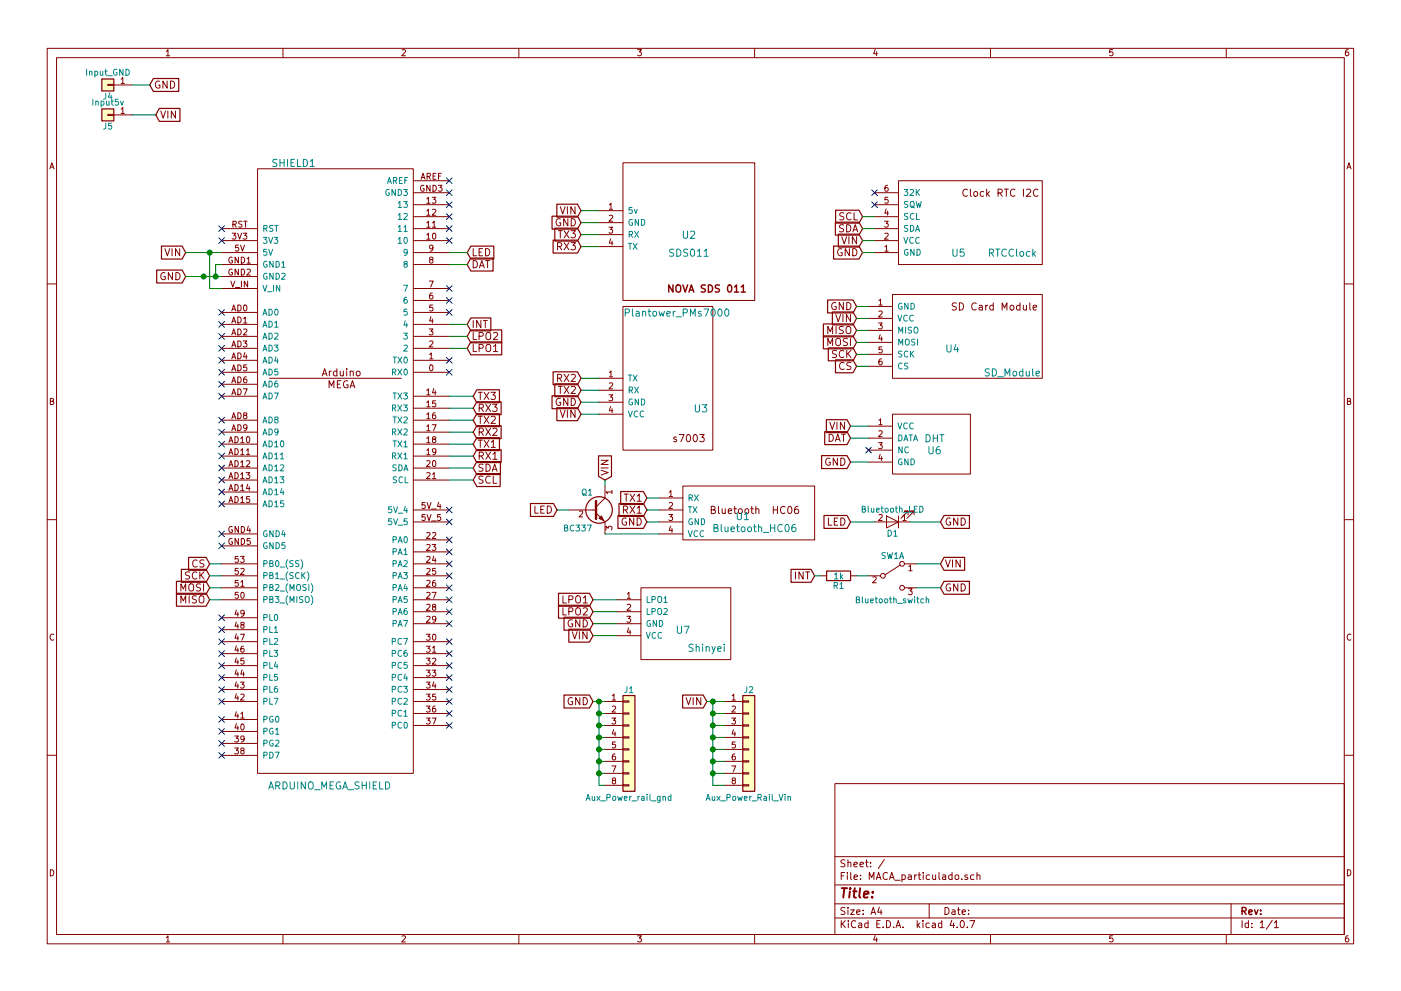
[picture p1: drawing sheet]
EESchema Schematic File Version 2
LIBS:power
LIBS:device
LIBS:switches
LIBS:relays
LIBS:motors
LIBS:transistors
LIBS:conn
LIBS:linear
LIBS:regul
LIBS:74xx
LIBS:cmos4000
LIBS:adc-dac
LIBS:memory
LIBS:xilinx
LIBS:microcontrollers
LIBS:dsp
LIBS:microchip
LIBS:analog_switches
LIBS:motorola
LIBS:texas
LIBS:intel
LIBS:audio
LIBS:interface
LIBS:digital-audio
LIBS:philips
LIBS:display
LIBS:cypress
LIBS:siliconi
LIBS:opto
LIBS:atmel
LIBS:contrib
LIBS:valves
LIBS:arduino_shieldsNCL
LIBS:MACA_particulado-cache
EELAYER 25 0
EELAYER END
$Descr A4 11693 8268
encoding utf-8
Sheet 1 1
Title ""
Date ""
Rev ""
Comp ""
Comment1 ""
Comment2 ""
Comment3 ""
Comment4 ""
$EndDescr
$Comp
L SDS011 U2
U 1 1
P 5750 1950
F 0 "U2" H 5750 1950 60  0000 C CNN
F 1 "SDS011" H 5750 1800 60  0000 C CNN
F 2 "Pin_Headers:Pin_Header_Straight_1x04_Pitch2.54mm" H 5750 1950 60  0001 C CNN
F 3 "" H 5750 1950 60  0001 C CNN
	1    5750 1950
	1    0    0    -1  
$EndComp
Text GLabel 5400 4250 0    60   Input ~ 0
RX1
Text GLabel 5400 4150 0    60   Input ~ 0
TX1
Text GLabel 4850 1750 0    60   Input ~ 0
VIN
$Comp
L Plantower_PMs7000 U3
U 1 1
P 5850 3400
F 0 "U3" H 5850 3400 60  0000 C CNN
F 1 "Plantower_PMs7000" H 5650 4200 60  0000 C CNN
F 2 "Pin_Headers:Pin_Header_Straight_1x04_Pitch2.54mm" H 5850 3400 60  0001 C CNN
F 3 "" H 5850 3400 60  0001 C CNN
	1    5850 3400
	1    0    0    -1  
$EndComp
Text GLabel 4850 3450 0    60   Input ~ 0
VIN
Text GLabel 4850 3250 0    60   Input ~ 0
TX2
Text GLabel 4850 3150 0    60   Input ~ 0
RX2
$Comp
L Bluetooth_HC06 U1
U 1 1
P 6200 4300
F 0 "U1" H 6200 4300 60  0000 C CNN
F 1 "Bluetooth_HC06" H 6300 4200 60  0000 C CNN
F 2 "Pin_Headers:Pin_Header_Straight_1x04_Pitch2.54mm" H 6200 4300 60  0001 C CNN
F 3 "" H 6200 4300 60  0001 C CNN
	1    6200 4300
	1    0    0    -1  
$EndComp
Text GLabel 5050 4000 1    60   Input ~ 0
VIN
Text GLabel 4850 1950 0    60   Input ~ 0
TX3
Text GLabel 4850 2050 0    60   Input ~ 0
RX3
$Comp
L RTCClock U5
U 1 1
P 8000 2100
F 0 "U5" H 8000 2100 60  0000 C CNN
F 1 "RTCClock" H 8450 2100 60  0000 C CNN
F 2 "Pin_Headers:Pin_Header_Straight_1x06_Pitch2.54mm" H 8000 2100 60  0001 C CNN
F 3 "" H 8000 2100 60  0001 C CNN
	1    8000 2100
	1    0    0    -1  
$EndComp
Text GLabel 7200 1800 0    60   Input ~ 0
SCL
Text GLabel 7200 1900 0    60   Input ~ 0
SDA
Text GLabel 7200 2000 0    60   Input ~ 0
VIN
NoConn ~ 7300 1600
NoConn ~ 7300 1700
NoConn ~ 3750 5850
NoConn ~ 3750 5750
NoConn ~ 3750 5650
NoConn ~ 3750 5550
NoConn ~ 3750 5450
NoConn ~ 3750 5350
NoConn ~ 3750 5200
NoConn ~ 3750 5100
NoConn ~ 3750 5000
NoConn ~ 3750 4900
NoConn ~ 3750 4800
NoConn ~ 3750 4700
NoConn ~ 3750 4600
NoConn ~ 3750 4500
NoConn ~ 1850 4000
NoConn ~ 1850 3900
NoConn ~ 1850 3800
NoConn ~ 1850 3700
NoConn ~ 1850 3600
NoConn ~ 1850 3500
NoConn ~ 1850 3300
NoConn ~ 1850 3200
NoConn ~ 1850 3100
NoConn ~ 1850 3000
NoConn ~ 1850 2900
NoConn ~ 1850 2800
NoConn ~ 1850 2700
NoConn ~ 1850 2600
$Comp
L SD_Module U4
U 1 1
P 7950 2900
F 0 "U4" H 7950 2900 60  0000 C CNN
F 1 "SD_Module" H 8450 2700 60  0000 C CNN
F 2 "Pin_Headers:Pin_Header_Straight_1x06_Pitch2.54mm" H 7950 2900 60  0001 C CNN
F 3 "" H 7950 2900 60  0001 C CNN
	1    7950 2900
	1    0    0    -1  
$EndComp
Text GLabel 7150 3050 0    60   Input ~ 0
CS
Text GLabel 7150 2850 0    60   Input ~ 0
MOSI
Text GLabel 7150 2950 0    60   Input ~ 0
SCK
Text GLabel 7150 2750 0    60   Input ~ 0
MISO
Text GLabel 7150 2650 0    60   Input ~ 0
VIN
Text GLabel 7150 2550 0    60   Input ~ 0
GND
Text GLabel 1300 950  2    60   Input ~ 0
VIN
$Comp
L Conn_01x01 J5
U 1 1
P 900 950
F 0 "J5" H 900 1050 50  0000 C CNN
F 1 "Input5v" H 900 850 50  0000 C CNN
F 2 "Pin_Headers:Pin_Header_Straight_1x01_Pitch2.54mm" H 900 950 50  0001 C CNN
F 3 "" H 900 950 50  0001 C CNN
	1    900  950 
	-1   0    0    1   
$EndComp
$Comp
L Conn_01x01 J4
U 1 1
P 900 700
F 0 "J4" H 900 800 50  0000 C CNN
F 1 "Input_GND" H 900 600 50  0000 C CNN
F 2 "Pin_Headers:Pin_Header_Straight_1x01_Pitch2.54mm" H 900 700 50  0001 C CNN
F 3 "" H 900 700 50  0001 C CNN
	1    900  700 
	-1   0    0    1   
$EndComp
Text GLabel 1250 700  2    60   Input ~ 0
GND
Text GLabel 7200 2100 0    60   Input ~ 0
GND
Text GLabel 4850 3350 0    60   Input ~ 0
GND
Text GLabel 5400 4350 0    60   Input ~ 0
GND
Text GLabel 4850 1850 0    60   Input ~ 0
GND
Text GLabel 1550 2300 0    60   Input ~ 0
GND
Text GLabel 1550 2100 0    60   Input ~ 0
VIN
$Comp
L ARDUINO_MEGA_SHIELD SHIELD1
U 1 1
P 2850 3850
F 0 "SHIELD1" H 2450 6350 60  0000 C CNN
F 1 "ARDUINO_MEGA_SHIELD" H 2750 1150 60  0000 C CNN
F 2 "Arduino:ARDUINO_MEGA_SHIELDl" H 2850 3850 60  0001 C CNN
F 3 "" H 2850 3850 60  0001 C CNN
	1    2850 3850
	1    0    0    -1  
$EndComp
Text GLabel 1750 4800 0    60   Input ~ 0
SCK
Text GLabel 1750 5000 0    60   Input ~ 0
MISO
Text GLabel 1750 4700 0    60   Input ~ 0
CS
Text GLabel 1750 4900 0    60   Input ~ 0
MOSI
Text GLabel 3950 3300 2    60   Input ~ 0
TX3
Text GLabel 3950 3400 2    60   Input ~ 0
RX3
Text GLabel 3950 3500 2    60   Input ~ 0
TX2
Text GLabel 3950 3600 2    60   Input ~ 0
RX2
Text GLabel 3950 3700 2    60   Input ~ 0
TX1
Text GLabel 3950 3800 2    60   Input ~ 0
RX1
Text GLabel 3950 4000 2    60   Input ~ 0
SCL
Text GLabel 3950 3900 2    60   Input ~ 0
SDA
NoConn ~ 1850 4100
NoConn ~ 1850 4200
NoConn ~ 3750 4250
NoConn ~ 3750 4350
NoConn ~ 3750 1500
NoConn ~ 3750 1600
NoConn ~ 1850 1900
NoConn ~ 1850 2000
NoConn ~ 1850 4450
NoConn ~ 1850 4550
NoConn ~ 3750 5950
NoConn ~ 3750 6050
NoConn ~ 1850 6300
NoConn ~ 1850 6200
NoConn ~ 1850 6100
NoConn ~ 1850 6000
NoConn ~ 1850 5850
NoConn ~ 1850 5750
NoConn ~ 1850 5650
NoConn ~ 1850 5550
NoConn ~ 1850 5450
NoConn ~ 1850 5350
NoConn ~ 1850 5250
NoConn ~ 1850 5150
$Comp
L DHT U6
U 1 1
P 7800 3750
F 0 "U6" H 7800 3750 60  0000 C CNN
F 1 "DHT" H 7800 3850 60  0000 C CNN
F 2 "Pin_Headers:Pin_Header_Straight_1x04_Pitch2.54mm" H 7800 3750 60  0001 C CNN
F 3 "" H 7800 3750 60  0001 C CNN
	1    7800 3750
	1    0    0    -1  
$EndComp
NoConn ~ 7250 3750
Text GLabel 7100 3850 0    60   Input ~ 0
GND
Text GLabel 7100 3550 0    60   Input ~ 0
VIN
Text GLabel 7100 3650 0    60   Input ~ 0
DAT
Text GLabel 3900 2700 2    60   Input ~ 0
INT
Text GLabel 3900 2200 2    60   Input ~ 0
DAT
Text GLabel 3900 2100 2    60   Input ~ 0
LED
NoConn ~ 3750 2000
NoConn ~ 3750 1900
NoConn ~ 3750 1800
NoConn ~ 3750 1700
NoConn ~ 3750 3100
NoConn ~ 3750 3000
NoConn ~ 3750 2600
NoConn ~ 3750 2500
NoConn ~ 3750 2400
$Comp
L LED D1
U 1 1
P 7450 4350
F 0 "D1" H 7450 4450 50  0000 C CNN
F 1 "Bluetooth_LED" H 7450 4250 50  0000 C CNN
F 2 "LEDs:LED_D5.0mm" H 7450 4350 50  0001 C CNN
F 3 "" H 7450 4350 50  0001 C CNN
	1    7450 4350
	-1   0    0    1   
$EndComp
Text GLabel 7100 4350 0    60   Input ~ 0
LED
Text GLabel 7850 4350 2    60   Input ~ 0
GND
$Comp
L SW_DPDT_x2 SW1
U 1 1
P 7450 4800
F 0 "SW1" H 7450 4970 50  0000 C CNN
F 1 "Bluetooth_switch" H 7450 4600 50  0000 C CNN
F 2 "Pin_Headers:Pin_Header_Straight_1x03_Pitch2.54mm" H 7450 4800 50  0001 C CNN
F 3 "" H 7450 4800 50  0001 C CNN
	1    7450 4800
	1    0    0    -1  
$EndComp
Text GLabel 6800 4800 0    60   Input ~ 0
INT
$Comp
L R R1
U 1 1
P 7000 4800
F 0 "R1" V 7080 4800 50  0000 C CNN
F 1 "1k" V 7000 4800 50  0000 C CNN
F 2 "Resistors_THT:R_Axial_DIN0204_L3.6mm_D1.6mm_P7.62mm_Horizontal" V 6930 4800 50  0001 C CNN
F 3 "" H 7000 4800 50  0001 C CNN
	1    7000 4800
	0    1    1    0   
$EndComp
Text GLabel 7850 4700 2    60   Input ~ 0
VIN
Text GLabel 7850 4900 2    60   Input ~ 0
GND
$Comp
L Shinyei U7
U 1 1
P 5700 5250
F 0 "U7" H 5700 5250 60  0000 C CNN
F 1 "Shinyei" H 5900 5100 60  0000 C CNN
F 2 "Pin_Headers:Pin_Header_Straight_1x04_Pitch2.54mm" H 5700 5250 60  0001 C CNN
F 3 "" H 5700 5250 60  0001 C CNN
	1    5700 5250
	1    0    0    -1  
$EndComp
Text GLabel 4950 5000 0    60   Input ~ 0
LPO1
Text GLabel 4950 5100 0    60   Input ~ 0
LPO2
Text GLabel 4950 5200 0    60   Input ~ 0
GND
Text GLabel 4950 5300 0    60   Input ~ 0
VIN
Text GLabel 3900 2900 2    60   Input ~ 0
LPO1
Text GLabel 3900 2800 2    60   Input ~ 0
LPO2
$Comp
L BC337 Q1
U 1 1
P 4950 4250
F 0 "Q1" H 4850 4400 50  0000 L CNN
F 1 "BC337" H 4700 4100 50  0000 L CNN
F 2 "TO_SOT_Packages_THT:TO-92_Inline_Narrow_Oval" H 5150 4175 50  0001 L CIN
F 3 "" H 4950 4250 50  0001 L CNN
	1    4950 4250
	1    0    0    -1  
$EndComp
Text GLabel 4650 4250 0    60   Input ~ 0
LED
$Comp
L Conn_01x08 J2
U 1 1
P 6250 6150
F 0 "J2" H 6250 6550 50  0000 C CNN
F 1 "Aux_Power_Rail_Vin" H 6250 5650 50  0000 C CNN
F 2 "Pin_Headers:Pin_Header_Straight_1x08_Pitch2.54mm" H 6250 6150 50  0001 C CNN
F 3 "" H 6250 6150 50  0001 C CNN
	1    6250 6150
	1    0    0    -1  
$EndComp
$Comp
L Conn_01x08 J1
U 1 1
P 5250 6150
F 0 "J1" H 5250 6550 50  0000 C CNN
F 1 "Aux_Power_rail_gnd" H 5250 5650 50  0000 C CNN
F 2 "Pin_Headers:Pin_Header_Straight_1x08_Pitch2.54mm" H 5250 6150 50  0001 C CNN
F 3 "" H 5250 6150 50  0001 C CNN
	1    5250 6150
	1    0    0    -1  
$EndComp
Text GLabel 5900 5850 0    60   Input ~ 0
VIN
Text GLabel 4950 5850 0    60   Input ~ 0
GND
Wire Wire Line
	4850 1950 5000 1950
Wire Wire Line
	4850 2050 5000 2050
Wire Wire Line
	4850 1750 5000 1750
Wire Wire Line
	4850 3450 5000 3450
Wire Wire Line
	4850 3250 5000 3250
Wire Wire Line
	4850 3150 5000 3150
Wire Wire Line
	5050 4450 5500 4450
Wire Wire Line
	5400 4150 5500 4150
Wire Wire Line
	5400 4250 5500 4250
Wire Wire Line
	7200 2000 7300 2000
Wire Wire Line
	7200 1900 7300 1900
Wire Wire Line
	7200 1800 7300 1800
Wire Wire Line
	7150 2550 7250 2550
Wire Wire Line
	7150 2650 7250 2650
Wire Wire Line
	7150 2750 7250 2750
Wire Wire Line
	7150 2850 7250 2850
Wire Wire Line
	7150 2950 7250 2950
Wire Wire Line
	7150 3050 7250 3050
Wire Wire Line
	1100 700  1250 700 
Wire Wire Line
	5000 1850 4850 1850
Wire Wire Line
	7200 2100 7300 2100
Wire Wire Line
	4850 3350 5000 3350
Wire Wire Line
	5400 4350 5500 4350
Wire Wire Line
	3950 3300 3750 3300
Wire Wire Line
	3950 4000 3750 4000
Wire Wire Line
	3950 3900 3750 3900
Wire Wire Line
	3950 3800 3750 3800
Wire Wire Line
	3950 3700 3750 3700
Wire Wire Line
	3950 3600 3750 3600
Wire Wire Line
	3950 3500 3750 3500
Wire Wire Line
	3950 3400 3750 3400
Wire Wire Line
	1550 2100 1850 2100
Wire Wire Line
	1750 2100 1750 2400
Wire Wire Line
	1750 2400 1850 2400
Connection ~ 1750 2100
Wire Wire Line
	1550 2300 1850 2300
Wire Wire Line
	1850 2200 1800 2200
Wire Wire Line
	1800 2200 1800 2300
Connection ~ 1800 2300
Wire Wire Line
	1750 4700 1850 4700
Wire Wire Line
	1750 4800 1850 4800
Wire Wire Line
	1750 4900 1850 4900
Wire Wire Line
	1750 5000 1850 5000
Wire Wire Line
	7100 3850 7250 3850
Wire Wire Line
	7100 3550 7250 3550
Wire Wire Line
	7100 3650 7250 3650
Wire Wire Line
	3750 2900 3900 2900
Wire Wire Line
	3750 2200 3900 2200
Wire Wire Line
	3750 2100 3900 2100
Wire Wire Line
	7100 4350 7300 4350
Wire Wire Line
	7600 4350 7850 4350
Wire Wire Line
	7650 4700 7850 4700
Wire Wire Line
	7650 4900 7850 4900
Wire Wire Line
	6800 4800 6850 4800
Wire Wire Line
	7150 4800 7250 4800
Wire Wire Line
	1100 950  1300 950 
Connection ~ 1700 2300
Wire Wire Line
	4950 5000 5150 5000
Wire Wire Line
	4950 5100 5150 5100
Wire Wire Line
	4950 5200 5150 5200
Wire Wire Line
	4950 5300 5150 5300
Wire Wire Line
	3750 2800 3900 2800
Wire Wire Line
	3900 2700 3750 2700
Wire Wire Line
	5050 4000 5050 4050
Wire Wire Line
	4650 4250 4750 4250
Wire Wire Line
	4950 5850 5050 5850
Wire Wire Line
	5000 5850 5000 6550
Wire Wire Line
	5000 6550 5050 6550
Connection ~ 5000 5850
Wire Wire Line
	5050 6450 5000 6450
Connection ~ 5000 6450
Wire Wire Line
	5050 6350 5000 6350
Connection ~ 5000 6350
Wire Wire Line
	5050 6250 5000 6250
Connection ~ 5000 6250
Wire Wire Line
	5050 6150 5000 6150
Connection ~ 5000 6150
Wire Wire Line
	5050 6050 5000 6050
Connection ~ 5000 6050
Wire Wire Line
	5050 5950 5000 5950
Connection ~ 5000 5950
Wire Wire Line
	5900 5850 6050 5850
Wire Wire Line
	5950 5850 5950 6550
Wire Wire Line
	5950 6550 6050 6550
Connection ~ 5950 5850
Wire Wire Line
	6050 6450 5950 6450
Connection ~ 5950 6450
Wire Wire Line
	6050 6350 5950 6350
Connection ~ 5950 6350
Wire Wire Line
	6050 6250 5950 6250
Connection ~ 5950 6250
Wire Wire Line
	6050 6150 5950 6150
Connection ~ 5950 6150
Wire Wire Line
	6050 6050 5950 6050
Connection ~ 5950 6050
Wire Wire Line
	6050 5950 5950 5950
Connection ~ 5950 5950
$EndSCHEMATC
